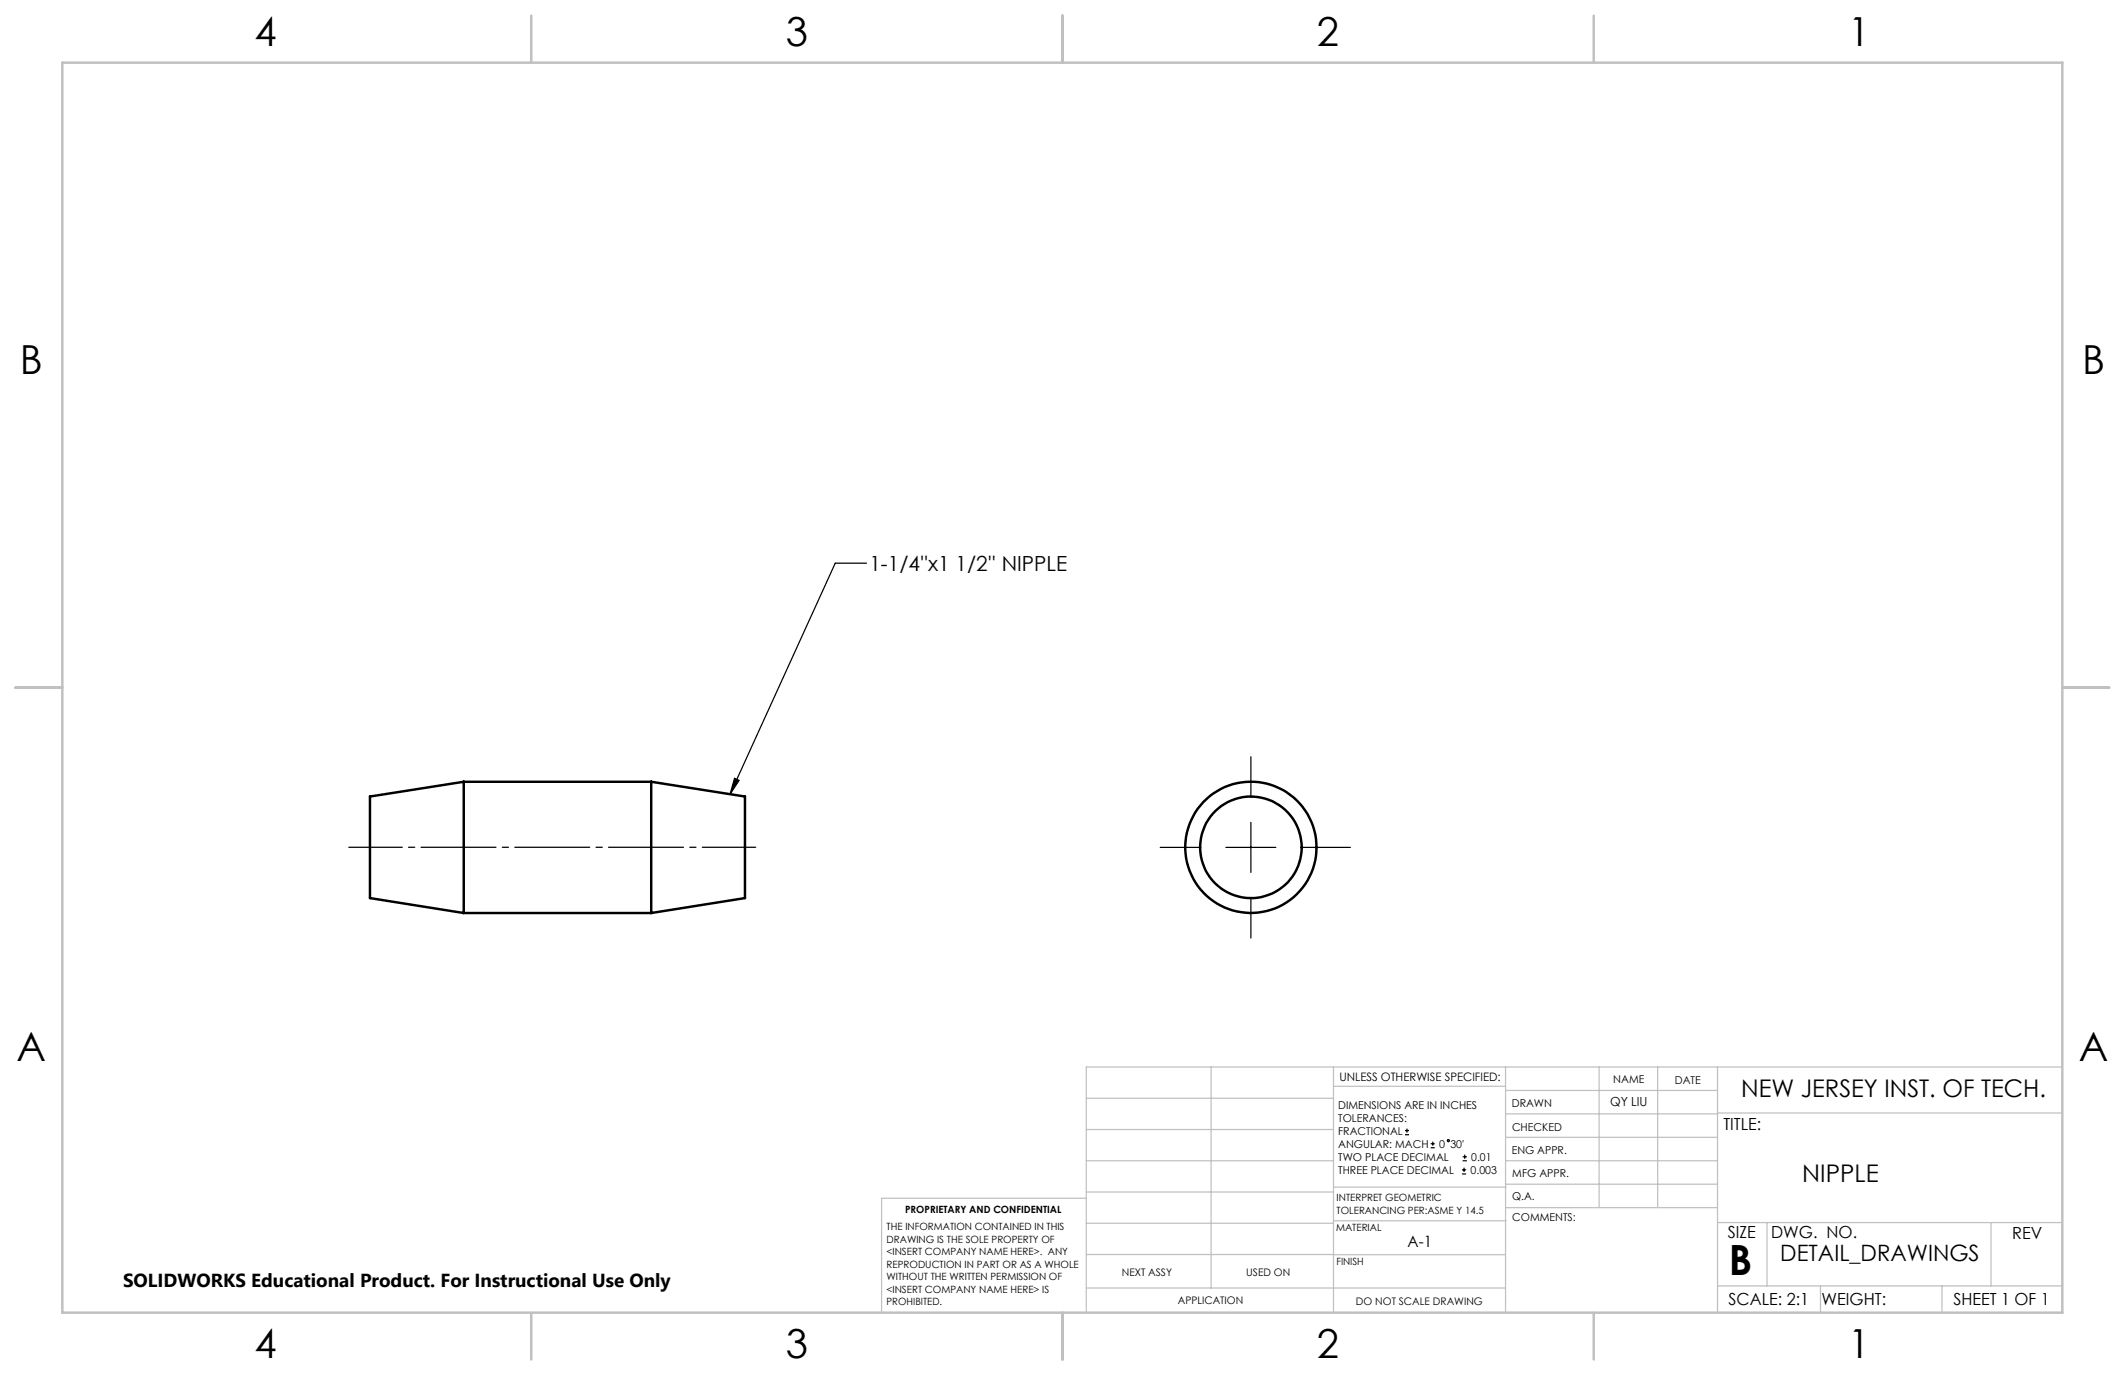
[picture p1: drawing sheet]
<svg xmlns="http://www.w3.org/2000/svg" width="432mm" height="279mm" viewBox="0 0 432 279" stroke-linecap="round" stroke-linejoin="round" font-family="sans-serif">
<g fill="none" stroke="#000" stroke-width=".25">
<path d="M176.1 114.4h-6.4l-21.4 47M149.3 158.2l.9 .4-1.9 2.8zM254.2 153.8v8.2M235.8 172.2h8.2M249.1 172.2h10.2M254.2 167.1v10.2M264.3 172.2h10.1M254.2 182.4v8.2M285.5 230.6h.8M285.5 229.7h.8M285.9 229.3v.9M290.7 233.2h.8"/>
<path d="M290.7 232.4h.8M291.1 232v.8M297.1 238.5h.8M297.1 237.7h.8M297.2 235.9h.9M297.2 235.1h.9M297.5 237.3v.8M297.6 234.6v.9"/>
<circle cx="294.3" cy="231.8" r=".22"/>
</g>
<path d="M70.9 172.2h82.7" fill="none" stroke="#000" stroke-width=".25" stroke-dasharray="15.2 1.3 1.3 1.3" stroke-dashoffset="4.4"/>
<g fill="none" stroke="#c0c0c0" stroke-width=".25">
<path d="M246.1 216.8v44.9M271 216.8v49.9M305.9 216.8v49.9M324.9 216.8v28.6M336.8 216.8v28.6M349 216.8v49.9M419.1 216.8h-198.4v49.9M220.7 235.9h50.3M220.7 229.5h50.3M220.7 223.2h50.3M271 220.7h34.9M305.9 231.1h43.1"/>
<path d="M305.9 226.3h43.1M305.9 221.6h43.1M305.9 235.9h43.1M349 226.2h70.1M220.7 248.6h50.3M220.7 242.2h50.3M220.7 254.9h50.3M220.7 243.5h-41.6v23.2M271 255h34.9M271 248.1h35M271 241.2h35M305.9 240.6h43.1"/>
<path d="M306 245.4h43M349 248.4h70.1M359.1 248.4v12.9M404.6 248.4v12.9M220.7 261.7h85.2M349 261.3h70.1M369.9 261.3v5.4M394.6 261.3v5.4"/>
</g>
<path d="M12.7 12.7h406.4v254h-406.4zM108 3.2v9.5M215.9 3.2v9.5M323.8 3.2v9.5M3.1 139.7h9.6M419.1 139.7h9.5M108 266.7v9.6M215.9 266.7v9.6M323.8 266.7v9.6" fill="none" stroke="#c0c0c0" stroke-width=".5"/>
<path d="M149.3 158.2l.9 .4-1.9 2.8z" fill="#000"/>
<g fill="none" stroke="#000" stroke-width=".5">
<path d="M94.2 158.9v26.6M94.2 158.9l-19 3v20.6l19 3M94.2 158.9h38.1M132.3 158.9v26.6M132.3 158.9l19.1 3v20.6l-19.1 3M94.2 185.5h38.1"/>
<circle cx="254.2" cy="172.2" r="13.3"/>
<circle cx="254.2" cy="172.2" r="10.3"/>
</g>
<text font-size="8.5" x="351.3" y="259">B</text>
<g font-size="8.1">
<text x="51.7" y="9.3">4</text>
<text x="159.7" y="9.3">3</text>
<text x="267.6" y="9.3">2</text>
<text x="375.6" y="9.3">1</text>
<text x="4" y="76">B</text>
<text x="423.1" y="76">B</text>
<text x="3.3" y="215.7">A</text>
<text x="422.4" y="215.7">A</text>
<text x="51.7" y="276">4</text>
<text x="159.7" y="276">3</text>
<text x="267.6" y="276">2</text>
<text x="375.6" y="276">1</text>
</g>
<g font-size="4.9">
<text x="353.8" y="222.9">NEW JERSEY INST. OF TECH.</text>
<text x="366.2" y="240.1">NIPPLE</text>
</g>
<text font-size="4.6" x="361.8" y="256.2">DETAIL_DRAWINGS</text>
<text font-size="4.2" x="176.7" y="116">1-1/4''x1 1/2'' NIPPLE</text>
<text font-size="3.8" x="25" y="261.6">SOLIDWORKS Educational Product. For Instructional Use Only</text>
<g font-size="3.4">
<text x="350.2" y="229.5">TITLE:</text>
<text x="351.1" y="251.6">SIZE</text>
<text x="359.9" y="251.6">DWG. NO.</text>
<text x="408.9" y="251.7">REV</text>
<text x="351.2" y="265.2">SCALE: 2:1</text>
<text x="370.1" y="265.3">WEIGHT:</text>
<text x="396.9" y="265.2">SHEET 1 OF 1</text>
</g>
<text font-size="3.2" x="286" y="253.3">A-1</text>
<text font-size="2.5" x="327.2" y="224.8">QY LIU</text>
<text font-size="2.4" x="272.2" y="219.7">UNLESS OTHERWISE SPECIFIED:</text>
<g font-size="2.2">
<text x="327.8" y="220.1">NAME</text>
<text x="340.3" y="220.2">DATE</text>
<text x="271.9" y="225.3">DIMENSIONS ARE IN INCHES</text>
<text x="271.9" y="227.9">TOLERANCES:</text>
<text x="307.2" y="224.9">DRAWN</text>
<text x="271.9" y="230.6">FRACTIONAL</text>
<text x="271.9" y="233.2">ANGULAR: MACH</text>
<text x="292.5" y="233.2">0</text>
<text x="294.7" y="233.2">30'</text>
<text x="307.3" y="229.8">CHECKED</text>
<text x="271.9" y="235.9">TWO PLACE DECIMAL</text>
<text x="271.9" y="238.5">THREE PLACE DECIMAL</text>
<text x="298.8" y="238.5">0.003</text>
<text x="299" y="235.9">0.01</text>
<text x="307.2" y="234.5">ENG APPR.</text>
<text x="307.3" y="239.2">MFG APPR.</text>
<text x="307.3" y="243.9">Q.A.</text>
<text x="307.3" y="248.1">COMMENTS:</text>
</g>
<g font-size="2.1">
<text x="227.9" y="259.2">NEXT ASSY</text>
<text x="253.3" y="259.2">USED ON</text>
<text x="239.3" y="265">APPLICATION</text>
<text x="275.5" y="265.1">DO NOT SCALE DRAWING</text>
</g>
<g font-size="2">
<text x="271.6" y="244.1">INTERPRET GEOMETRIC</text>
<text x="180.2" y="250">THE INFORMATION CONTAINED IN THIS</text>
<text x="183.9" y="246.4">PROPRIETARY AND CONFIDENTIAL</text>
<text x="271.5" y="250.2">MATERIAL</text>
<text x="271.6" y="246.6">TOLERANCING PER:ASME Y 14.5</text>
<text x="180.2" y="252.5">DRAWING IS THE SOLE PROPERTY OF</text>
<text x="180.2" y="255.1">&lt;INSERT COMPANY NAME HERE&gt;. ANY</text>
<text x="180.2" y="257.6">REPRODUCTION IN PART OR AS A WHOLE</text>
<text x="271.5" y="257">FINISH</text>
<text x="180.2" y="260.1">WITHOUT THE WRITTEN PERMISSION OF</text>
<text x="180.2" y="262.6">&lt;INSERT COMPANY NAME HERE&gt; IS</text>
<text x="180.2" y="265.2">PROHIBITED.</text>
</g>
</svg>
